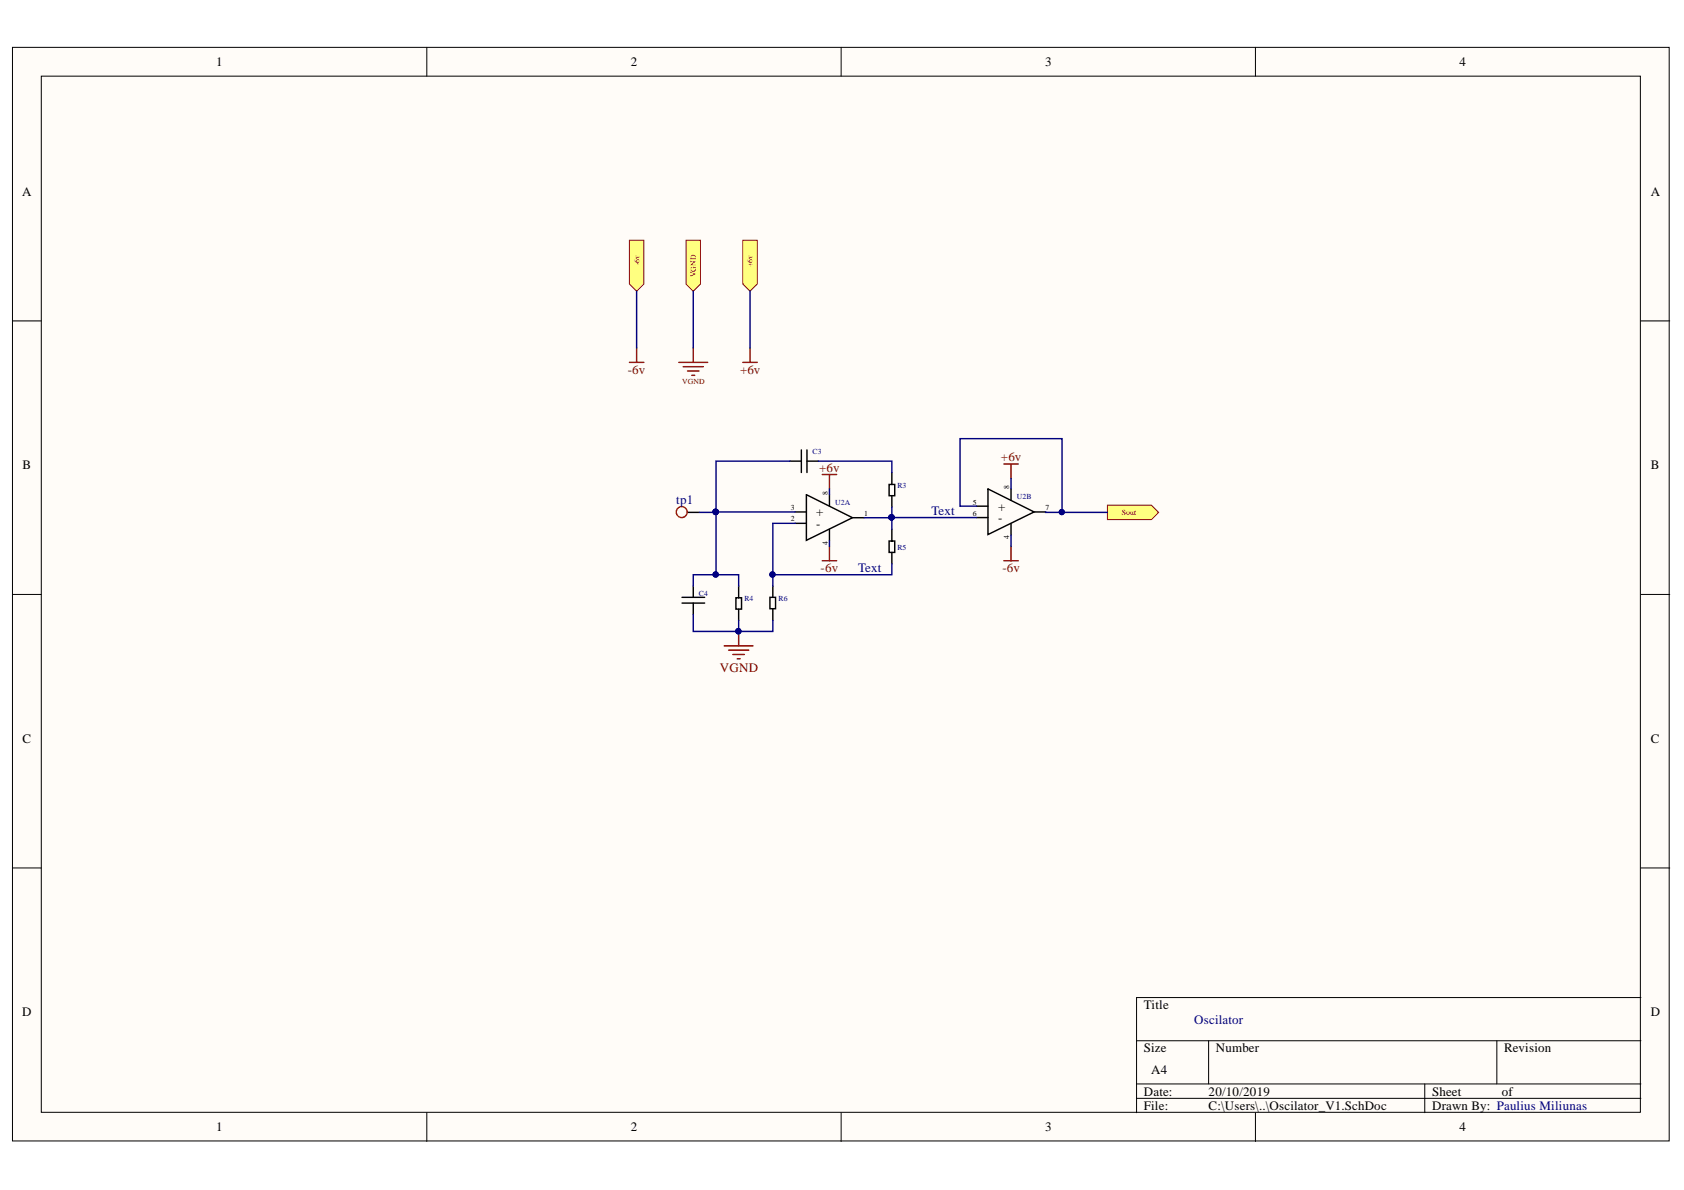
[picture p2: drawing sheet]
<svg xmlns="http://www.w3.org/2000/svg" width="297mm" height="210mm" viewBox="0 0 297 210" stroke-linecap="round" stroke-linejoin="round" font-family="sans-serif">
<g fill="#fffcf8" stroke="#000" stroke-width=".18">
<path d="M2.2 8.4h292.2v192.9h-292.2z"/>
<path d="M7.3 13.4h282v182.8h-282z"/>
</g>
<g fill="none" stroke="#000" stroke-width=".18">
<path d="M75.3 8.4v5M148.4 8.4v5M221.4 8.4v5M2.2 56.6h5.1M289.4 56.6h5.1M2.2 104.9h5.1M289.4 104.9h5.1M2.2 153.1h5.1M289.4 153.1h5.1M289.4 176h-88.9v20.3M75.3 196.3v5.1M148.4 196.3v5.1"/>
<path d="M200.5 183.6h88.9M200.5 191.2h88.9M200.5 193.7h88.9M213.2 183.6v7.6M221.4 196.3v5.1M251.3 191.2v5.1M264 183.6v7.6"/>
</g>
<g fill="none" stroke="#000" stroke-width=".25">
<path d="M141.3 79.4v3.9M142.3 79.4v3.9M121.4 90.4h2M139.3 81.3h2M140.3 90.3h1.9M140.3 92.3h1.9M142.2 87.3l8.2 4-8.2 4v-8M142.3 81.3h2M146.3 87.3v2M146.3 93.4v2M150.4 91.3h2M156.8 85.5h1v1.9h-1z"/>
<path d="M156.8 95.4h1v2h-1zM157.3 83.4v2M157.3 87.4v2M157.3 93.4v2M157.3 97.4v2M172.3 89.3h2M172.3 91.3h2M174.3 86.2l8.1 4.1-8.1 4v-8M178.3 86.2v2M178.3 92.4v2M182.4 90.3h2M120.3 106.4h4"/>
<path d="M120.3 105.4h4M122.3 103.4v2M122.3 106.4v2M129.8 105.4h1v2h-1zM130.3 103.4v2M130.3 107.4v2M135.8 105.4h1v2h-1zM136.3 103.4v2M136.3 107.4v2"/>
</g>
<g fill="none" stroke="#800000" stroke-width=".25">
<path d="M145 83.7h2.6M145 98.9h2.6M146.3 83.7v2.5M146.3 96.4v2.5M177.1 98.9h2.5M177.1 81.8h2.5M178.3 81.8v2.6M178.3 96.4v2.5M127.7 113.9h5.1M128.5 114.7h3.6M129.3 115.4h2M130 116.2h.5"/>
<path d="M130.3 111.4v2.5"/>
</g>
<circle cx="130.2" cy="111.3" r=".46" fill="#000080" stroke="#000080" stroke-width=".18"/>
<circle cx="120.3" cy="90.3" r=".97" fill="none" stroke="#f00" stroke-width=".25"/>
<g fill="#ffff80" stroke="#800000" stroke-width=".18">
<path d="M195.3 89.1h7.8l1.3 1.3-1.3 1.2h-7.8z" fill-rule="evenodd"/>
<path d="M131 42.4h2.6v7.7l-1.3 1.3-1.3-1.3z" fill-rule="evenodd"/>
<path d="M121 42.4h2.6v7.7l-1.3 1.3-1.3-1.3z" fill-rule="evenodd"/>
<path d="M111 42.4h2.6v7.7l-1.3 1.3-1.3-1.3z" fill-rule="evenodd"/>
</g>
<path d="M111 63.9h2.6M112.3 61.4v2.5M119.7 63.9h5.1M120.5 64.7h3.6M121.3 65.4h2M122 66.2h.5M122.3 61.4v2.5M131 63.9h2.6M132.3 61.4v2.5" fill="none" stroke="#800000" stroke-width=".25"/>
<g fill="none" stroke="#000080" stroke-width=".25">
<path d="M112.3 51.4v10M122.3 51.4v10M132.3 51.4v10M126.3 90.3l-2.9 .1M126.3 90.3h14M126.3 90.4v11M139.3 81.3h-13v9M140.3 92.3h-4v9.1h21v-2M144.3 81.3h13v2.1M146.3 86.2v1.1M146.3 95.4v1M157.3 89.4v4"/>
<path d="M172.3 91.3h-19.9M172.3 89.3h-3v-11.9h18v13l-2.9-.1M178.3 84.4v1.8M178.3 94.4v2M187.3 90.4h8M122.3 108.4v3h14v-2M122.3 103.4v-2h8v2M130.3 109.4v2M136.3 101.4v2"/>
</g>
<g fill="#000080" stroke="#000080" stroke-width=".18">
<circle cx="157.3" cy="91.3" r=".46"/>
<circle cx="136.3" cy="101.3" r=".47"/>
<circle cx="130.2" cy="111.3" r=".46"/>
<circle cx="126.2" cy="101.3" r=".47"/>
<circle cx="126.2" cy="90.3" r=".46"/>
<circle cx="157.2" cy="91.3" r=".47"/>
<circle cx="187.3" cy="90.3" r=".46"/>
</g>
<g font-size="2.3">
<text x="38.2" y="11.7">1</text>
<text x="111.2" y="11.7">2</text>
<text x="184.3" y="11.7">3</text>
<text x="257.4" y="11.7">4</text>
<text x="3.9" y="34.5">A</text>
<text x="291.2" y="34.5">A</text>
<text x="4" y="82.8">B</text>
<text x="291.2" y="82.8">B</text>
<text x="144" y="91">+</text>
<text x="144" y="93.1">-</text>
<text x="176.1" y="90.1">+</text>
<text x="176.1" y="92.1">-</text>
<text x="4" y="131">C</text>
<text x="291.2" y="131">C</text>
<text x="3.9" y="179.3">D</text>
<text x="201.8" y="178">Title</text>
<text x="291.2" y="179.3">D</text>
<text x="201.8" y="185.6">Size</text>
<text x="214.5" y="185.6">Number</text>
<text x="265.3" y="185.6">Revision</text>
<text x="203" y="189.4">A4</text>
<text x="201.8" y="193.2">Date:</text>
<text x="201.8" y="195.8">File:</text>
<text x="213.2" y="193.2">20/10/2019</text>
<text x="213.2" y="195.8">C:\Users\..\Oscilator_V1.SchDoc</text>
<text x="252.6" y="193.2">Sheet</text>
<text x="252.6" y="195.8">Drawn By: Paulius Miliunas</text>
<text x="264.9" y="193.2">of</text>
<text x="38.2" y="199.6">1</text>
<text x="111.2" y="199.6">2</text>
<text x="184.3" y="199.6">3</text>
<text x="257.4" y="199.6">4</text>
</g>
<g font-size="2.3" fill="#800000">
<text x="110.7" y="65.9">-6v</text>
<text x="130.5" y="65.9">+6v</text>
<text x="144.5" y="83.2">+6v</text>
<text x="176.6" y="81.3">+6v</text>
<text x="144.8" y="100.9">-6v</text>
<text x="176.8" y="100.9">-6v</text>
<text x="127" y="118.5">VGND</text>
</g>
<g font-size="2.3" fill="#000080">
<text x="119.3" y="88.8">tp1</text>
<text x="164.3" y="90.9">Text</text>
<text x="151.3" y="100.8">Text</text>
<text x="210.7" y="180.6">Oscilator</text>
</g>
<g font-size="1.4" fill="#800000">
<text x="112.8" y="46.7" transform="rotate(-90 112.8 46.7)">-6v</text>
<text x="132.7" y="47.1" transform="rotate(-90 132.7 47.1)">+6v</text>
<text x="122.8" y="48.9" transform="rotate(-90 122.8 48.9)">VGND</text>
<text x="120.3" y="67.7">VGND</text>
<text x="197.9" y="90.9">Sout</text>
</g>
<g font-size="1.4" fill="#000080">
<text x="143.3" y="80.1">C3</text>
<text x="147.3" y="89.1">U2A</text>
<text x="158.3" y="86.1">R3</text>
<text x="179.4" y="88.1">U2B</text>
<text x="158.3" y="97">R5</text>
<text x="123.3" y="105.1">C4</text>
<text x="131.3" y="106.1">R4</text>
<text x="137.3" y="106.1">R6</text>
</g>
<g font-size="1.4">
<text x="146" y="87.2" transform="rotate(-90 146 87.2)">8</text>
<text x="171.6" y="89">5</text>
<text x="178" y="86.2" transform="rotate(-90 178 86.2)">8</text>
<text x="139.5" y="90">3</text>
<text x="139.5" y="92">2</text>
<text x="152.4" y="91">1</text>
<text x="171.6" y="91">6</text>
<text x="178" y="95.1" transform="rotate(-90 178 95.1)">4</text>
<text x="184.4" y="90">7</text>
<text x="146" y="96.1" transform="rotate(-90 146 96.1)">4</text>
</g>
</svg>
